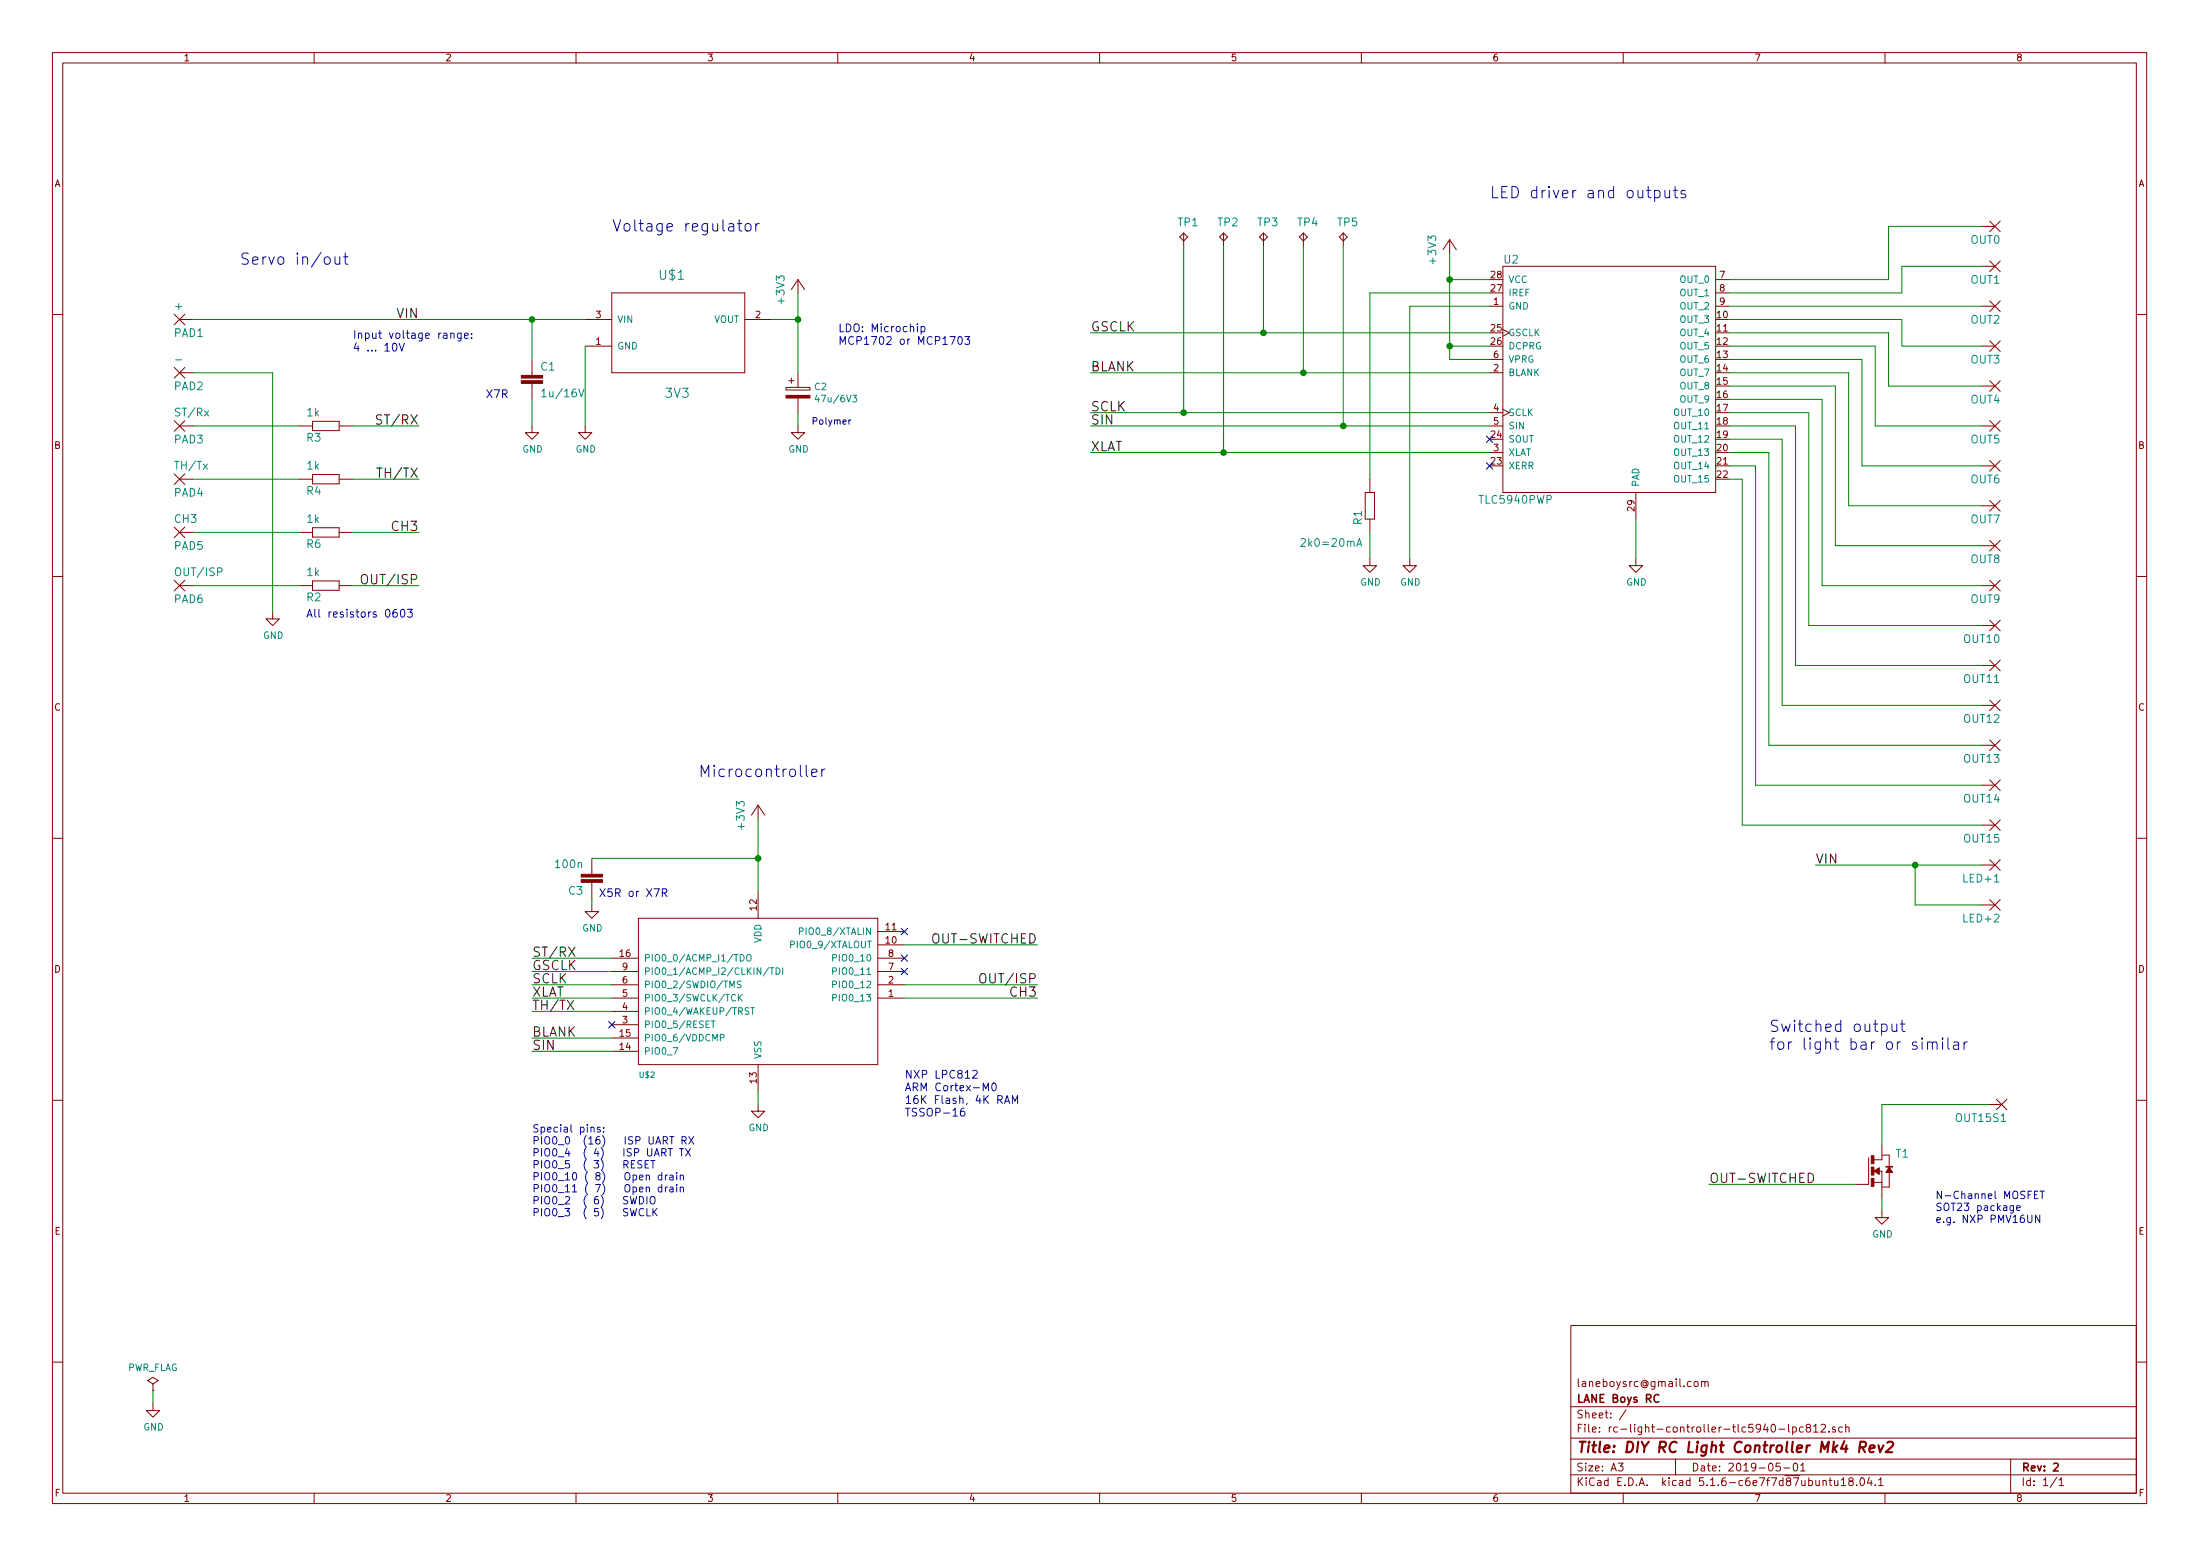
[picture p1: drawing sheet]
EESchema Schematic File Version 4
EELAYER 30 0
EELAYER END
$Descr A3 16535 11693
encoding utf-8
Sheet 1 1
Title "DIY RC Light Controller Mk4 Rev2"
Date "2019-05-01"
Rev "2"
Comp "LANE Boys RC"
Comment1 "laneboysrc@gmail.com"
Comment2 ""
Comment3 ""
Comment4 ""
$EndDescr
Wire Wire Line
	11200 2100 10900 2100
Wire Wire Line
	10900 2100 10900 1900
Wire Wire Line
	11200 2600 10900 2600
Wire Wire Line
	10900 2600 10900 2100
Wire Wire Line
	11200 2700 10900 2700
Wire Wire Line
	10900 2700 10900 2600
Connection ~ 10900 2100
Connection ~ 10900 2600
Wire Wire Line
	6000 2400 6000 2200
Wire Wire Line
	6000 2400 5800 2400
Wire Wire Line
	11200 2300 10600 2300
Wire Wire Line
	10600 2300 10600 4200
Wire Wire Line
	10300 4200 10300 4000
Wire Wire Line
	4000 3200 4000 3000
Wire Wire Line
	4400 2600 4400 3200
Wire Wire Line
	2050 4600 2050 2800
Wire Wire Line
	2050 2800 1450 2800
Wire Wire Line
	12300 3900 12300 4200
Wire Wire Line
	14150 9000 14150 9100
Wire Wire Line
	8200 3200 10100 3200
Text Label 8200 3200 0    70   ~ 0
SIN
Wire Wire Line
	4600 7900 4000 7900
Text Label 4000 7900 0    70   ~ 0
SIN
Wire Wire Line
	8200 3100 8900 3100
Text Label 8200 3100 0    70   ~ 0
SCLK
Text Label 4000 7400 0    70   ~ 0
SCLK
Wire Wire Line
	8200 3400 9200 3400
Text Label 8200 3400 0    70   ~ 0
XLAT
Text Label 4000 7500 0    70   ~ 0
XLAT
Wire Wire Line
	11200 2800 9800 2800
Text Label 8200 2800 0    70   ~ 0
BLANK
Wire Wire Line
	4600 7800 4000 7800
Text Label 4000 7800 0    70   ~ 0
BLANK
Wire Wire Line
	11200 2500 9500 2500
Text Label 8200 2500 0    70   ~ 0
GSCLK
Wire Wire Line
	4000 7300 4600 7300
Text Label 4000 7300 0    70   ~ 0
GSCLK
Wire Wire Line
	10300 3600 10300 2200
Wire Wire Line
	10300 2200 11200 2200
Wire Wire Line
	4600 7600 4000 7600
Text Label 4000 7600 0    70   ~ 0
TH/TX
Wire Wire Line
	3150 3600 2650 3600
Text Label 3150 3600 2    70   ~ 0
TH/TX
Wire Wire Line
	4400 2400 4000 2400
Wire Wire Line
	4000 2700 4000 2400
Connection ~ 4000 2400
Wire Wire Line
	14900 6800 14400 6800
Wire Wire Line
	14900 6500 14400 6500
Text Label 13650 6500 0    70   ~ 0
VIN
Text Label 3150 2400 2    70   ~ 0
VIN
Wire Wire Line
	4600 7200 4000 7200
Text Label 4000 7200 0    70   ~ 0
ST/RX
Wire Wire Line
	3150 3200 2650 3200
Text Label 3150 3200 2    70   ~ 0
ST/RX
Wire Wire Line
	13000 2100 14200 2100
Wire Wire Line
	14200 2100 14200 1700
Wire Wire Line
	14200 1700 14900 1700
Wire Wire Line
	13000 2200 14300 2200
Wire Wire Line
	14300 2200 14300 2000
Wire Wire Line
	14300 2000 14900 2000
Wire Wire Line
	13000 2300 14900 2300
Wire Wire Line
	13000 2400 14300 2400
Wire Wire Line
	14300 2400 14300 2600
Wire Wire Line
	14300 2600 14900 2600
Wire Wire Line
	13000 3600 13100 3600
Wire Wire Line
	13100 3600 13100 6200
Wire Wire Line
	13100 6200 14900 6200
Wire Wire Line
	13000 3500 13200 3500
Wire Wire Line
	13200 3500 13200 5900
Wire Wire Line
	13200 5900 14900 5900
Wire Wire Line
	13000 3400 13300 3400
Wire Wire Line
	13300 3400 13300 5600
Wire Wire Line
	13300 5600 14900 5600
Wire Wire Line
	13000 3300 13400 3300
Wire Wire Line
	13400 3300 13400 5300
Wire Wire Line
	13400 5300 14900 5300
Wire Wire Line
	13000 3200 13500 3200
Wire Wire Line
	13500 3200 13500 5000
Wire Wire Line
	13500 5000 14900 5000
Wire Wire Line
	13000 3100 13600 3100
Wire Wire Line
	13600 3100 13600 4700
Wire Wire Line
	13600 4700 14900 4700
Wire Wire Line
	13000 3000 13700 3000
Wire Wire Line
	13700 3000 13700 4400
Wire Wire Line
	13700 4400 14900 4400
Wire Wire Line
	13000 2900 13800 2900
Wire Wire Line
	13800 2900 13800 4100
Wire Wire Line
	13800 4100 14900 4100
Wire Wire Line
	13000 2800 13900 2800
Wire Wire Line
	13900 2800 13900 3800
Wire Wire Line
	13900 3800 14900 3800
Wire Wire Line
	13000 2700 14000 2700
Wire Wire Line
	14000 2700 14000 3500
Wire Wire Line
	14000 3500 14900 3500
Wire Wire Line
	13000 2600 14100 2600
Wire Wire Line
	14100 2600 14100 3200
Wire Wire Line
	14100 3200 14900 3200
Wire Wire Line
	13000 2500 14200 2500
Wire Wire Line
	14200 2500 14200 2900
Wire Wire Line
	14200 2900 14900 2900
Wire Wire Line
	2250 3200 1450 3200
Wire Wire Line
	2250 3600 1450 3600
Wire Wire Line
	7800 7400 6800 7400
Text Label 7800 7400 2    70   ~ 0
OUT/ISP
Wire Wire Line
	3150 4400 2650 4400
Text Label 3150 4400 2    70   ~ 0
OUT/ISP
Wire Wire Line
	1450 4000 2250 4000
Wire Wire Line
	2650 4000 3150 4000
Text Label 3150 4000 2    70   ~ 0
CH3
Wire Wire Line
	7800 7500 6800 7500
Text Label 7800 7500 2    70   ~ 0
CH3
Wire Wire Line
	14950 8300 14150 8300
Wire Wire Line
	14150 8600 14150 8300
Wire Wire Line
	1450 4400 2250 4400
Wire Wire Line
	6800 7100 7800 7100
Text Label 7800 7100 2    70   ~ 0
OUT-SWITCHED
Wire Wire Line
	13950 8900 12850 8900
Text Label 12850 8900 0    70   ~ 0
OUT-SWITCHED
$Comp
L rc-light-controller-tlc5940-lpc812-eagle-import:TLC5940PWP U2
U 1 1
P 12900 3600
F 0 "U2" H 11300 5220 59  0000 L BNN
F 1 "TLC5940PWP" H 11680 3480 59  0000 R TNN
F 2 "rc-light-controller-tlc5940-lpc812:SOP65P640X120-29N" H 12900 3600 50  0001 C CNN
F 3 "" H 12900 3600 50  0001 C CNN
	1    12900 3600
	1    0    0    -1  
$EndComp
$Comp
L rc-light-controller-tlc5940-lpc812-eagle-import:+3V3 #+3V01
U 1 1
P 5700 6050
F 0 "#+3V01" H 5700 6050 50  0001 C CNN
F 1 "+3V3" V 5600 5850 59  0000 L BNN
F 2 "" H 5700 6050 50  0001 C CNN
F 3 "" H 5700 6050 50  0001 C CNN
	1    5700 6050
	1    0    0    -1  
$EndComp
$Comp
L rc-light-controller-tlc5940-lpc812-eagle-import:+3V3 #+3V02
U 1 1
P 10900 1800
F 0 "#+3V02" H 10900 1800 50  0001 C CNN
F 1 "+3V3" V 10800 1600 59  0000 L BNN
F 2 "" H 10900 1800 50  0001 C CNN
F 3 "" H 10900 1800 50  0001 C CNN
	1    10900 1800
	1    0    0    -1  
$EndComp
$Comp
L rc-light-controller-tlc5940-lpc812-eagle-import:R-EU_R0805 R1
U 1 1
P 10300 3800
F 0 "R1" H 10150 3859 59  0000 L BNN
F 1 "2k0=20mA" V 10050 3850 59  0000 L BNN
F 2 "Resistor_SMD:R_0603_1608Metric" H 10300 3800 50  0001 C CNN
F 3 "" H 10300 3800 50  0001 C CNN
	1    10300 3800
	0    -1   -1   0   
$EndComp
$Comp
L rc-light-controller-tlc5940-lpc812-eagle-import:+3V3 #+3V03
U 1 1
P 6000 2100
F 0 "#+3V03" H 6000 2100 50  0001 C CNN
F 1 "+3V3" V 5900 1900 59  0000 L BNN
F 2 "" H 6000 2100 50  0001 C CNN
F 3 "" H 6000 2100 50  0001 C CNN
	1    6000 2100
	1    0    0    -1  
$EndComp
$Comp
L rc-light-controller-tlc5940-lpc812-eagle-import:C-EUC0805 C3
U 1 1
P 4450 6650
F 0 "C3" H 4510 6665 59  0000 L BNN
F 1 "100n" H 4510 6465 59  0000 L BNN
F 2 "Capacitor_SMD:C_0603_1608Metric" H 4450 6650 50  0001 C CNN
F 3 "" H 4450 6650 50  0001 C CNN
	1    4450 6650
	-1   0    0    1   
$EndComp
$Comp
L rc-light-controller-tlc5940-lpc812-eagle-import:MCP1703T-3302E_CB U$1
U 1 1
P 5100 2400
F 0 "U$1" H 4946 2699 69  0000 L BNN
F 1 "3V3" H 4994 1812 69  0000 L BNN
F 2 "rc-light-controller-tlc5940-lpc812:SOT95P300X145-3N" H 5100 2400 50  0001 C CNN
F 3 "" H 5100 2400 50  0001 C CNN
	1    5100 2400
	1    0    0    -1  
$EndComp
$Comp
L rc-light-controller-tlc5940-lpc812-eagle-import:SDM80X120 PAD1
U 1 1
P 1350 2400
F 0 "PAD1" H 1305 2473 59  0000 L BNN
F 1 "+" H 1305 2270 59  0000 L BNN
F 2 "rc-light-controller-tlc5940-lpc812:SMD80X120" H 1350 2400 50  0001 C CNN
F 3 "" H 1350 2400 50  0001 C CNN
	1    1350 2400
	1    0    0    1   
$EndComp
$Comp
L rc-light-controller-tlc5940-lpc812-eagle-import:SDM80X120 PAD2
U 1 1
P 1350 2800
F 0 "PAD2" H 1305 2873 59  0000 L BNN
F 1 "-" H 1305 2670 59  0000 L BNN
F 2 "rc-light-controller-tlc5940-lpc812:SMD80X120" H 1350 2800 50  0001 C CNN
F 3 "" H 1350 2800 50  0001 C CNN
	1    1350 2800
	1    0    0    1   
$EndComp
$Comp
L rc-light-controller-tlc5940-lpc812-eagle-import:SDM80X120 PAD3
U 1 1
P 1350 3200
F 0 "PAD3" H 1305 3273 59  0000 L BNN
F 1 "ST/Rx" H 1305 3070 59  0000 L BNN
F 2 "rc-light-controller-tlc5940-lpc812:SMD80X120" H 1350 3200 50  0001 C CNN
F 3 "" H 1350 3200 50  0001 C CNN
	1    1350 3200
	1    0    0    1   
$EndComp
$Comp
L rc-light-controller-tlc5940-lpc812-eagle-import:SDM80X120 PAD4
U 1 1
P 1350 3600
F 0 "PAD4" H 1305 3673 59  0000 L BNN
F 1 "TH/Tx" H 1305 3470 59  0000 L BNN
F 2 "rc-light-controller-tlc5940-lpc812:SMD80X120" H 1350 3600 50  0001 C CNN
F 3 "" H 1350 3600 50  0001 C CNN
	1    1350 3600
	1    0    0    1   
$EndComp
$Comp
L rc-light-controller-tlc5940-lpc812-eagle-import:SDM80X120 PAD6
U 1 1
P 1350 4400
F 0 "PAD6" H 1305 4473 59  0000 L BNN
F 1 "OUT/ISP" H 1305 4270 59  0000 L BNN
F 2 "rc-light-controller-tlc5940-lpc812:SMD80X120" H 1350 4400 50  0001 C CNN
F 3 "" H 1350 4400 50  0001 C CNN
	1    1350 4400
	1    0    0    1   
$EndComp
$Comp
L rc-light-controller-tlc5940-lpc812-eagle-import:SMD50X100 OUT0
U 1 1
P 15000 1700
F 0 "OUT0" H 14955 1773 59  0000 L BNN
F 1 "SMD50X100" H 14955 1570 59  0001 L BNN
F 2 "rc-light-controller-tlc5940-lpc812:SMD50X100" H 15000 1700 50  0001 C CNN
F 3 "" H 15000 1700 50  0001 C CNN
	1    15000 1700
	-1   0    0    1   
$EndComp
$Comp
L rc-light-controller-tlc5940-lpc812-eagle-import:SMD50X100 OUT1
U 1 1
P 15000 2000
F 0 "OUT1" H 14955 2073 59  0000 L BNN
F 1 "SMD50X100" H 14955 1870 59  0001 L BNN
F 2 "rc-light-controller-tlc5940-lpc812:SMD50X100" H 15000 2000 50  0001 C CNN
F 3 "" H 15000 2000 50  0001 C CNN
	1    15000 2000
	-1   0    0    1   
$EndComp
$Comp
L rc-light-controller-tlc5940-lpc812-eagle-import:SMD50X100 OUT2
U 1 1
P 15000 2300
F 0 "OUT2" H 14955 2373 59  0000 L BNN
F 1 "SMD50X100" H 14955 2170 59  0001 L BNN
F 2 "rc-light-controller-tlc5940-lpc812:SMD50X100" H 15000 2300 50  0001 C CNN
F 3 "" H 15000 2300 50  0001 C CNN
	1    15000 2300
	-1   0    0    1   
$EndComp
$Comp
L rc-light-controller-tlc5940-lpc812-eagle-import:SMD50X100 OUT3
U 1 1
P 15000 2600
F 0 "OUT3" H 14955 2673 59  0000 L BNN
F 1 "SMD50X100" H 14955 2470 59  0001 L BNN
F 2 "rc-light-controller-tlc5940-lpc812:SMD50X100" H 15000 2600 50  0001 C CNN
F 3 "" H 15000 2600 50  0001 C CNN
	1    15000 2600
	-1   0    0    1   
$EndComp
$Comp
L rc-light-controller-tlc5940-lpc812-eagle-import:SMD50X100 OUT4
U 1 1
P 15000 2900
F 0 "OUT4" H 14955 2973 59  0000 L BNN
F 1 "SMD50X100" H 14955 2770 59  0001 L BNN
F 2 "rc-light-controller-tlc5940-lpc812:SMD50X100" H 15000 2900 50  0001 C CNN
F 3 "" H 15000 2900 50  0001 C CNN
	1    15000 2900
	-1   0    0    1   
$EndComp
$Comp
L rc-light-controller-tlc5940-lpc812-eagle-import:SMD50X100 OUT5
U 1 1
P 15000 3200
F 0 "OUT5" H 14955 3273 59  0000 L BNN
F 1 "SMD50X100" H 14955 3070 59  0001 L BNN
F 2 "rc-light-controller-tlc5940-lpc812:SMD50X100" H 15000 3200 50  0001 C CNN
F 3 "" H 15000 3200 50  0001 C CNN
	1    15000 3200
	-1   0    0    1   
$EndComp
$Comp
L rc-light-controller-tlc5940-lpc812-eagle-import:SMD50X100 OUT6
U 1 1
P 15000 3500
F 0 "OUT6" H 14955 3573 59  0000 L BNN
F 1 "SMD50X100" H 14955 3370 59  0001 L BNN
F 2 "rc-light-controller-tlc5940-lpc812:SMD50X100" H 15000 3500 50  0001 C CNN
F 3 "" H 15000 3500 50  0001 C CNN
	1    15000 3500
	-1   0    0    1   
$EndComp
$Comp
L rc-light-controller-tlc5940-lpc812-eagle-import:SMD50X100 OUT7
U 1 1
P 15000 3800
F 0 "OUT7" H 14955 3873 59  0000 L BNN
F 1 "SMD50X100" H 14955 3670 59  0001 L BNN
F 2 "rc-light-controller-tlc5940-lpc812:SMD50X100" H 15000 3800 50  0001 C CNN
F 3 "" H 15000 3800 50  0001 C CNN
	1    15000 3800
	-1   0    0    1   
$EndComp
$Comp
L rc-light-controller-tlc5940-lpc812-eagle-import:SMD50X100 OUT8
U 1 1
P 15000 4100
F 0 "OUT8" H 14955 4173 59  0000 L BNN
F 1 "SMD50X100" H 14955 3970 59  0001 L BNN
F 2 "rc-light-controller-tlc5940-lpc812:SMD50X100" H 15000 4100 50  0001 C CNN
F 3 "" H 15000 4100 50  0001 C CNN
	1    15000 4100
	-1   0    0    1   
$EndComp
$Comp
L rc-light-controller-tlc5940-lpc812-eagle-import:SMD50X100 OUT9
U 1 1
P 15000 4400
F 0 "OUT9" H 14955 4473 59  0000 L BNN
F 1 "SMD50X100" H 14955 4270 59  0001 L BNN
F 2 "rc-light-controller-tlc5940-lpc812:SMD50X100" H 15000 4400 50  0001 C CNN
F 3 "" H 15000 4400 50  0001 C CNN
	1    15000 4400
	-1   0    0    1   
$EndComp
$Comp
L rc-light-controller-tlc5940-lpc812-eagle-import:SMD50X100 OUT10
U 1 1
P 15000 4700
F 0 "OUT10" H 14955 4773 59  0000 L BNN
F 1 "SMD50X100" H 14955 4570 59  0001 L BNN
F 2 "rc-light-controller-tlc5940-lpc812:SMD50X100" H 15000 4700 50  0001 C CNN
F 3 "" H 15000 4700 50  0001 C CNN
	1    15000 4700
	-1   0    0    1   
$EndComp
$Comp
L rc-light-controller-tlc5940-lpc812-eagle-import:SMD50X100 OUT11
U 1 1
P 15000 5000
F 0 "OUT11" H 14955 5073 59  0000 L BNN
F 1 "SMD50X100" H 14955 4870 59  0001 L BNN
F 2 "rc-light-controller-tlc5940-lpc812:SMD50X100" H 15000 5000 50  0001 C CNN
F 3 "" H 15000 5000 50  0001 C CNN
	1    15000 5000
	-1   0    0    1   
$EndComp
$Comp
L rc-light-controller-tlc5940-lpc812-eagle-import:SMD50X100 OUT12
U 1 1
P 15000 5300
F 0 "OUT12" H 14955 5373 59  0000 L BNN
F 1 "SMD50X100" H 14955 5170 59  0001 L BNN
F 2 "rc-light-controller-tlc5940-lpc812:SMD50X100" H 15000 5300 50  0001 C CNN
F 3 "" H 15000 5300 50  0001 C CNN
	1    15000 5300
	-1   0    0    1   
$EndComp
$Comp
L rc-light-controller-tlc5940-lpc812-eagle-import:SMD50X100 OUT13
U 1 1
P 15000 5600
F 0 "OUT13" H 14955 5673 59  0000 L BNN
F 1 "SMD50X100" H 14955 5470 59  0001 L BNN
F 2 "rc-light-controller-tlc5940-lpc812:SMD50X100" H 15000 5600 50  0001 C CNN
F 3 "" H 15000 5600 50  0001 C CNN
	1    15000 5600
	-1   0    0    1   
$EndComp
$Comp
L rc-light-controller-tlc5940-lpc812-eagle-import:SMD50X100 OUT14
U 1 1
P 15000 5900
F 0 "OUT14" H 14955 5973 59  0000 L BNN
F 1 "SMD50X100" H 14955 5770 59  0001 L BNN
F 2 "rc-light-controller-tlc5940-lpc812:SMD50X100" H 15000 5900 50  0001 C CNN
F 3 "" H 15000 5900 50  0001 C CNN
	1    15000 5900
	-1   0    0    1   
$EndComp
$Comp
L rc-light-controller-tlc5940-lpc812-eagle-import:SMD50X100 OUT15
U 1 1
P 15000 6200
F 0 "OUT15" H 14955 6273 59  0000 L BNN
F 1 "SMD50X100" H 14955 6070 59  0001 L BNN
F 2 "rc-light-controller-tlc5940-lpc812:SMD50X100" H 15000 6200 50  0001 C CNN
F 3 "" H 15000 6200 50  0001 C CNN
	1    15000 6200
	-1   0    0    1   
$EndComp
$Comp
L rc-light-controller-tlc5940-lpc812-eagle-import:SMD50X100 LED+2
U 1 1
P 15000 6800
F 0 "LED+2" H 14955 6873 59  0000 L BNN
F 1 "SMD50X100" H 14955 6670 59  0001 L BNN
F 2 "rc-light-controller-tlc5940-lpc812:SMD50X100" H 15000 6800 50  0001 C CNN
F 3 "" H 15000 6800 50  0001 C CNN
	1    15000 6800
	-1   0    0    1   
$EndComp
$Comp
L rc-light-controller-tlc5940-lpc812-eagle-import:SMD50X100 LED+1
U 1 1
P 15000 6500
F 0 "LED+1" H 14955 6573 59  0000 L BNN
F 1 "SMD50X100" H 14955 6370 59  0001 L BNN
F 2 "rc-light-controller-tlc5940-lpc812:SMD50X100" H 15000 6500 50  0001 C CNN
F 3 "" H 15000 6500 50  0001 C CNN
	1    15000 6500
	-1   0    0    1   
$EndComp
$Comp
L rc-light-controller-tlc5940-lpc812-eagle-import:C-EUC0805 C1
U 1 1
P 4000 2800
F 0 "C1" H 4060 2815 59  0000 L BNN
F 1 "1u/16V" H 4060 2615 59  0000 L BNN
F 2 "Capacitor_SMD:C_0805_2012Metric" H 4000 2800 50  0001 C CNN
F 3 "" H 4000 2800 50  0001 C CNN
	1    4000 2800
	1    0    0    -1  
$EndComp
$Comp
L rc-light-controller-tlc5940-lpc812-eagle-import:R-EU_R0603 R4
U 1 1
P 2450 3600
F 0 "R4" H 2300 3659 59  0000 L BNN
F 1 "1k" H 2300 3470 59  0000 L BNN
F 2 "Resistor_SMD:R_0603_1608Metric" H 2450 3600 50  0001 C CNN
F 3 "" H 2450 3600 50  0001 C CNN
	1    2450 3600
	1    0    0    1   
$EndComp
$Comp
L rc-light-controller-tlc5940-lpc812-eagle-import:LPC812M101JDH16 U$2
U 1 1
P 5700 7400
F 0 "U$2" H 4800 6700 42  0000 L BNN
F 1 "LPC812" H 5700 7400 50  0001 C CNN
F 2 "Package_SO:TSSOP-16_4.4x5mm_P0.65mm" H 5700 7400 50  0001 C CNN
F 3 "" H 5700 7400 50  0001 C CNN
	1    5700 7400
	1    0    0    -1  
$EndComp
$Comp
L rc-light-controller-tlc5940-lpc812-eagle-import:SDM80X120 PAD5
U 1 1
P 1350 4000
F 0 "PAD5" H 1305 4073 59  0000 L BNN
F 1 "CH3" H 1305 3870 59  0000 L BNN
F 2 "rc-light-controller-tlc5940-lpc812:SMD80X120" H 1350 4000 50  0001 C CNN
F 3 "" H 1350 4000 50  0001 C CNN
	1    1350 4000
	1    0    0    1   
$EndComp
$Comp
L rc-light-controller-tlc5940-lpc812-eagle-import:R-EU_R0603 R6
U 1 1
P 2450 4000
F 0 "R6" H 2300 4059 59  0000 L BNN
F 1 "1k" H 2300 3870 59  0000 L BNN
F 2 "Resistor_SMD:R_0603_1608Metric" H 2450 4000 50  0001 C CNN
F 3 "" H 2450 4000 50  0001 C CNN
	1    2450 4000
	1    0    0    1   
$EndComp
$Comp
L rc-light-controller-tlc5940-lpc812-eagle-import:R-EU_R0603 R2
U 1 1
P 2450 4400
F 0 "R2" H 2300 4459 59  0000 L BNN
F 1 "1k" H 2300 4270 59  0000 L BNN
F 2 "Resistor_SMD:R_0603_1608Metric" H 2450 4400 50  0001 C CNN
F 3 "" H 2450 4400 50  0001 C CNN
	1    2450 4400
	1    0    0    1   
$EndComp
$Comp
L rc-light-controller-tlc5940-lpc812-eagle-import:TPTP10R TP1
U 1 1
P 8900 1750
F 0 "TP1" H 8850 1800 59  0000 L BNN
F 1 "SWDIO" H 8900 1750 50  0001 C CNN
F 2 "rc-light-controller-tlc5940-lpc812:TP10R" H 8900 1750 50  0001 C CNN
F 3 "" H 8900 1750 50  0001 C CNN
	1    8900 1750
	1    0    0    -1  
$EndComp
$Comp
L rc-light-controller-tlc5940-lpc812-eagle-import:TPTP10R TP2
U 1 1
P 9200 1750
F 0 "TP2" H 9150 1800 59  0000 L BNN
F 1 "SWCLK" H 9200 1750 50  0001 C CNN
F 2 "rc-light-controller-tlc5940-lpc812:TP10R" H 9200 1750 50  0001 C CNN
F 3 "" H 9200 1750 50  0001 C CNN
	1    9200 1750
	1    0    0    -1  
$EndComp
$Comp
L rc-light-controller-tlc5940-lpc812-eagle-import:SMD50X100 OUT15S1
U 1 1
P 15050 8300
F 0 "OUT15S1" H 15005 8373 59  0000 L BNN
F 1 "SMD50X100" H 15005 8170 59  0001 L BNN
F 2 "rc-light-controller-tlc5940-lpc812:SMD50X100" H 15050 8300 50  0001 C CNN
F 3 "" H 15050 8300 50  0001 C CNN
	1    15050 8300
	-1   0    0    1   
$EndComp
$Comp
L rc-light-controller-tlc5940-lpc812-eagle-import:NMOSSOT23 T1
U 1 1
P 14150 8800
F 0 "T1" H 14250 8900 59  0000 L BNN
F 1 "NMOSSOT23" H 14250 8800 59  0001 L BNN
F 2 "rc-light-controller-tlc5940-lpc812:SOT-23" H 14150 8800 50  0001 C CNN
F 3 "" H 14150 8800 50  0001 C CNN
	1    14150 8800
	1    0    0    -1  
$EndComp
Text Notes 4000 9150 0    56   ~ 0
Special pins:\nPIO0_0  (16)   ISP UART RX\nPIO0_4  ( 4)   ISP UART TX\nPIO0_5  ( 3)   RESET\nPIO0_10 ( 8)   Open drain\nPIO0_11 ( 7)   Open drain\nPIO0_2  ( 6)   SWDIO\nPIO0_3  ( 5)   SWCLK
Text Notes 1800 2000 0    85   ~ 0
Servo in/out
Text Notes 11200 1500 0    85   ~ 0
LED driver and outputs
Text Notes 4600 1750 0    85   ~ 0
Voltage regulator
Text Notes 5250 5850 0    85   ~ 0
Microcontroller
Text Notes 3650 3000 0    59   ~ 0
X7R
Text Notes 2300 4650 0    59   ~ 0
All resistors 0603
Text Notes 2650 2650 0    59   ~ 0
Input voltage range:\n4 ... 10V
Text Notes 6300 2600 0    59   ~ 0
LDO: Microchip \nMCP1702 or MCP1703
Text Notes 4500 6750 0    59   ~ 0
X5R or X7R
Text Notes 6800 8400 0    59   ~ 0
NXP LPC812\nARM Cortex-M0\n16K Flash, 4K RAM\nTSSOP-16
Text Notes 13300 7900 0    85   ~ 0
Switched output\nfor light bar or similar
Text Notes 14550 9200 0    56   ~ 0
N-Channel MOSFET\nSOT23 package\ne.g. NXP PMV16UN
NoConn ~ 4600 7700
NoConn ~ 6800 7000
NoConn ~ 6800 7200
NoConn ~ 6800 7300
NoConn ~ 11200 3300
NoConn ~ 11200 3500
$Comp
L power:PWR_FLAG #FLG0101
U 1 1
P 1150 10450
F 0 "#FLG0101" H 1150 10525 50  0001 C CNN
F 1 "PWR_FLAG" H 1150 10624 50  0000 C CNN
F 2 "" H 1150 10450 50  0001 C CNN
F 3 "~" H 1150 10450 50  0001 C CNN
	1    1150 10450
	1    0    0    -1  
$EndComp
Wire Wire Line
	1150 10450 1150 10550
Wire Wire Line
	6000 2400 6000 2800
Connection ~ 6000 2400
Wire Wire Line
	6000 3100 6000 3200
$Comp
L Device:CP C2
U 1 1
P 6000 2950
F 0 "C2" H 6118 2996 50  0000 L CNN
F 1 "47u/6V3" H 6118 2905 50  0000 L CNN
F 2 "Capacitor_SMD:C_0805_2012Metric" H 6038 2800 50  0001 C CNN
F 3 "~" H 6000 2950 50  0001 C CNN
	1    6000 2950
	1    0    0    -1  
$EndComp
Text Notes 6100 3200 0    50   ~ 0
Polymer
$Comp
L rc-light-controller-tlc5940-lpc812-eagle-import:TPTP10R TP5
U 1 1
P 10100 1750
F 0 "TP5" H 10050 1800 59  0000 L BNN
F 1 "SWCLK" H 10100 1750 50  0001 C CNN
F 2 "rc-light-controller-tlc5940-lpc812:TP10R" H 10100 1750 50  0001 C CNN
F 3 "" H 10100 1750 50  0001 C CNN
	1    10100 1750
	1    0    0    -1  
$EndComp
$Comp
L rc-light-controller-tlc5940-lpc812-eagle-import:TPTP10R TP4
U 1 1
P 9800 1750
F 0 "TP4" H 9750 1800 59  0000 L BNN
F 1 "SWCLK" H 9800 1750 50  0001 C CNN
F 2 "rc-light-controller-tlc5940-lpc812:TP10R" H 9800 1750 50  0001 C CNN
F 3 "" H 9800 1750 50  0001 C CNN
	1    9800 1750
	1    0    0    -1  
$EndComp
$Comp
L rc-light-controller-tlc5940-lpc812-eagle-import:TPTP10R TP3
U 1 1
P 9500 1750
F 0 "TP3" H 9450 1800 59  0000 L BNN
F 1 "SWCLK" H 9500 1750 50  0001 C CNN
F 2 "rc-light-controller-tlc5940-lpc812:TP10R" H 9500 1750 50  0001 C CNN
F 3 "" H 9500 1750 50  0001 C CNN
	1    9500 1750
	1    0    0    -1  
$EndComp
Connection ~ 9500 2500
Wire Wire Line
	9500 2500 8200 2500
Connection ~ 9800 2800
Wire Wire Line
	9800 2800 8200 2800
Wire Wire Line
	10100 1850 10100 3200
Connection ~ 10100 3200
Wire Wire Line
	10100 3200 11200 3200
Wire Wire Line
	9500 1850 9500 2500
Wire Wire Line
	9800 1850 9800 2800
Wire Wire Line
	8900 1850 8900 3100
Connection ~ 8900 3100
Wire Wire Line
	8900 3100 11200 3100
Wire Wire Line
	9200 1850 9200 3400
Connection ~ 9200 3400
Wire Wire Line
	9200 3400 11200 3400
Wire Wire Line
	4000 7500 4600 7500
Wire Wire Line
	4000 7400 4600 7400
$Comp
L power:GND #PWR0101
U 1 1
P 2050 4600
F 0 "#PWR0101" H 2050 4350 50  0001 C CNN
F 1 "GND" H 2055 4427 50  0000 C CNN
F 2 "" H 2050 4600 50  0001 C CNN
F 3 "" H 2050 4600 50  0001 C CNN
	1    2050 4600
	1    0    0    -1  
$EndComp
$Comp
L power:GND #PWR0102
U 1 1
P 4450 6800
F 0 "#PWR0102" H 4450 6550 50  0001 C CNN
F 1 "GND" H 4455 6627 50  0000 C CNN
F 2 "" H 4450 6800 50  0001 C CNN
F 3 "" H 4450 6800 50  0001 C CNN
	1    4450 6800
	1    0    0    -1  
$EndComp
$Comp
L power:GND #PWR0103
U 1 1
P 5700 8300
F 0 "#PWR0103" H 5700 8050 50  0001 C CNN
F 1 "GND" H 5705 8127 50  0000 C CNN
F 2 "" H 5700 8300 50  0001 C CNN
F 3 "" H 5700 8300 50  0001 C CNN
	1    5700 8300
	1    0    0    -1  
$EndComp
$Comp
L power:GND #PWR0104
U 1 1
P 4000 3200
F 0 "#PWR0104" H 4000 2950 50  0001 C CNN
F 1 "GND" H 4005 3027 50  0000 C CNN
F 2 "" H 4000 3200 50  0001 C CNN
F 3 "" H 4000 3200 50  0001 C CNN
	1    4000 3200
	1    0    0    -1  
$EndComp
$Comp
L power:GND #PWR0105
U 1 1
P 4400 3200
F 0 "#PWR0105" H 4400 2950 50  0001 C CNN
F 1 "GND" H 4405 3027 50  0000 C CNN
F 2 "" H 4400 3200 50  0001 C CNN
F 3 "" H 4400 3200 50  0001 C CNN
	1    4400 3200
	1    0    0    -1  
$EndComp
$Comp
L power:GND #PWR0106
U 1 1
P 6000 3200
F 0 "#PWR0106" H 6000 2950 50  0001 C CNN
F 1 "GND" H 6005 3027 50  0000 C CNN
F 2 "" H 6000 3200 50  0001 C CNN
F 3 "" H 6000 3200 50  0001 C CNN
	1    6000 3200
	1    0    0    -1  
$EndComp
$Comp
L power:GND #PWR0107
U 1 1
P 14150 9100
F 0 "#PWR0107" H 14150 8850 50  0001 C CNN
F 1 "GND" H 14155 8927 50  0000 C CNN
F 2 "" H 14150 9100 50  0001 C CNN
F 3 "" H 14150 9100 50  0001 C CNN
	1    14150 9100
	1    0    0    -1  
$EndComp
Wire Wire Line
	14400 6800 14400 6500
Connection ~ 14400 6500
Wire Wire Line
	14400 6500 13650 6500
$Comp
L power:GND #PWR0108
U 1 1
P 10300 4200
F 0 "#PWR0108" H 10300 3950 50  0001 C CNN
F 1 "GND" H 10305 4027 50  0000 C CNN
F 2 "" H 10300 4200 50  0001 C CNN
F 3 "" H 10300 4200 50  0001 C CNN
	1    10300 4200
	1    0    0    -1  
$EndComp
$Comp
L power:GND #PWR0109
U 1 1
P 10600 4200
F 0 "#PWR0109" H 10600 3950 50  0001 C CNN
F 1 "GND" H 10605 4027 50  0000 C CNN
F 2 "" H 10600 4200 50  0001 C CNN
F 3 "" H 10600 4200 50  0001 C CNN
	1    10600 4200
	1    0    0    -1  
$EndComp
$Comp
L power:GND #PWR0110
U 1 1
P 12300 4200
F 0 "#PWR0110" H 12300 3950 50  0001 C CNN
F 1 "GND" H 12305 4027 50  0000 C CNN
F 2 "" H 12300 4200 50  0001 C CNN
F 3 "" H 12300 4200 50  0001 C CNN
	1    12300 4200
	1    0    0    -1  
$EndComp
Wire Wire Line
	5700 8200 5700 8300
Wire Wire Line
	5700 6150 5700 6450
Connection ~ 5700 6450
Wire Wire Line
	5700 6450 5700 6700
Wire Wire Line
	4450 6750 4450 6800
Wire Wire Line
	4450 6450 5700 6450
Wire Wire Line
	1450 2400 4000 2400
$Comp
L power:GND #PWR0111
U 1 1
P 1150 10550
F 0 "#PWR0111" H 1150 10300 50  0001 C CNN
F 1 "GND" H 1155 10377 50  0000 C CNN
F 2 "" H 1150 10550 50  0001 C CNN
F 3 "" H 1150 10550 50  0001 C CNN
	1    1150 10550
	1    0    0    -1  
$EndComp
$Comp
L rc-light-controller-tlc5940-lpc812-eagle-import:R-EU_R0603 R3
U 1 1
P 2450 3200
F 0 "R3" H 2300 3259 59  0000 L BNN
F 1 "1k" H 2300 3070 59  0000 L BNN
F 2 "Resistor_SMD:R_0603_1608Metric" H 2450 3200 50  0001 C CNN
F 3 "" H 2450 3200 50  0001 C CNN
	1    2450 3200
	1    0    0    1   
$EndComp
$EndSCHEMATC
